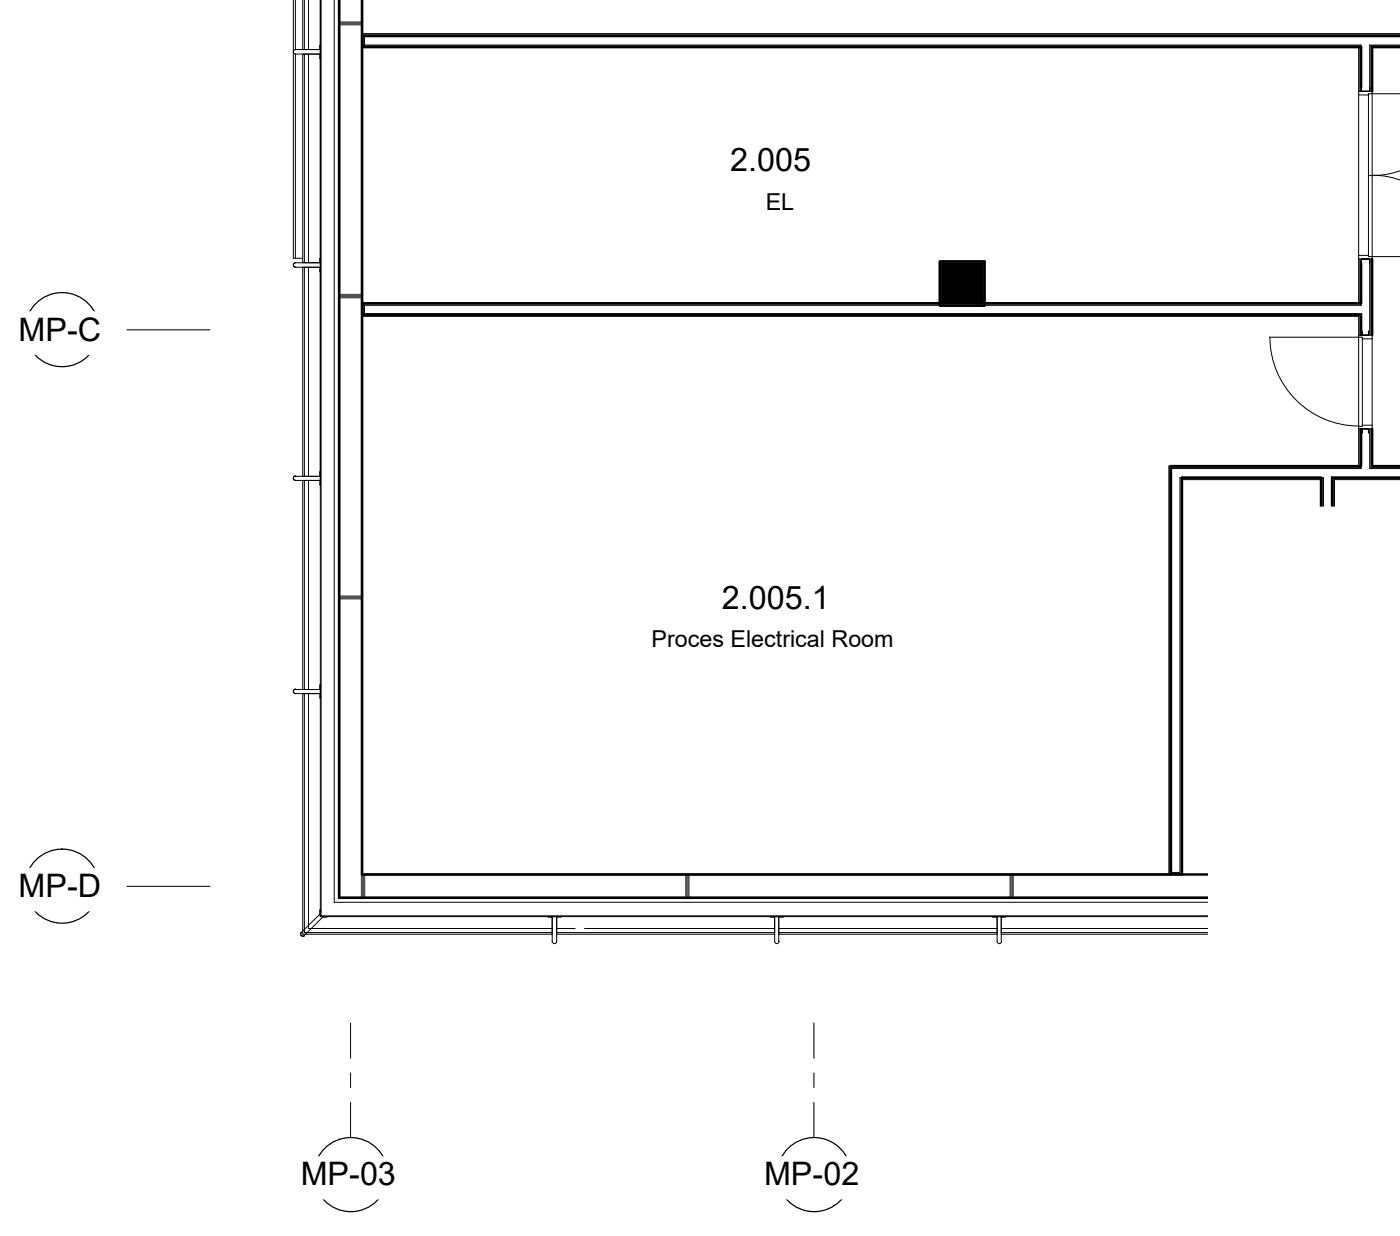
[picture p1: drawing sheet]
<svg xmlns="http://www.w3.org/2000/svg" width="145mm" height="128mm" viewBox="0 0 145 128" stroke-linecap="round" stroke-linejoin="round" font-family="sans-serif">
<!-- layer: A-WALL -->
<path d="M35.1 -.1v2.4h2.4v-2.3M35.1 2.5h2.4v28h-2.4zM35.1 30.7h2.4v31h-2.4zM35.1 61.9h2.4v31h-2.4zM37.7 90.5h33.3v2.4h-33.3zM71.3 90.5h33.3v2.4h-33.3zM122.4 90.5h-17.6v2.4h20.2" fill="none" stroke="#545454" stroke-width=".25"/>
<!-- layer: S-COLS -->
<path d="M97.3 27.1l4.6 4.5v-4.5zM97.3 27.1l4.6 4.5h-4.6z" fill="#000" stroke="#000" stroke-width=".1"/>
<path d="M97.3 27.1h4.6v4.5h-4.6z" fill="none" stroke="#545454" stroke-width=".25"/>
<!-- layer: A-WALL -->
<g fill="none" stroke="#000" stroke-width=".25">
<path d="M35.1 0v92.9h89.9M37.5 0v90.5h87.5M37.5 4.9h103.1M37.5 3.7h.1M37.7 3.7h107.3M140.8 4.9h.1v4.1M145 4.9h-3v4.5M37.5 31.4h59.8M37.5 32.5h.1M37.7 32.5h103.2v2.2M101.9 31.4h38.7M140.9 27.2v4.2h-.1"/>
<path d="M142 26.8v7.9M136.7 49.5v-.1h-14.3v41.1M136.7 49.6v2.8M140.6 48.2h-19.4v42.1M140.9 44.4v3.8h-.1M142 44.4v3.8h3M145 49.4h-7.1v3M121.2 90.4v.1"/>
</g>
<!-- layer: A-WALL-FNSH -->
<g fill="none" stroke="#000" stroke-width=".1">
<path d="M31.3 -.1v5.2h1.9M33.2 0v94.8h91.8M33.2 0v94.7h91.8M31.3 5.6h1.9v21.6h-1.9zM37.5 3.5h107.5M140.6 4.9v4.5M31.3 27.6h1.9v21.7h-1.9zM37.5 32.7h103.1v2M140.6 26.8v4.6M33.2 49.7h-1.9v21.6h1.9M121.2 48.2h-.2v42.3M122.4 49.6h14.3"/>
<path d="M140.6 44.4v3.8M145 49.6h-6.9v2.8M33.2 71.8h-1.9v24.9h25.9v-1.9M57.6 94.8v1.9h22.6v-1.9M80.6 94.8v1.9h22.6v-1.9M103.6 94.8v1.9h21.4"/>
</g>
<!-- layer: A-WALL -->
<g fill="none" stroke="#000" stroke-width=".1">
<path d="M31.5 -.1v5.2M31.9 -.1v5.2M34.6 0v93.3h90.4M35.1 0v92.9M31.5 5.6v21.6M31.9 5.6v21.6M37.5 3.6h107.5M37.6 3.7v1h103.3M37.7 3.7v1h103.2v.2M140.8 4.9v4.5M145 4.7h-3.1v4.7M145 4.7h-3.2v4.3"/>
<path d="M31.5 27.6v21.7M31.9 27.6v21.7M37.5 32.6h103.3v2.1M97.3 31.6h-59.6v.9M97.3 31.5h-59.7v1M101.9 31.5h39M140.8 26.8v4.6M140.9 31.4v.2h-39M141.8 27.2v7.5M141.9 26.8v7.9M31.5 49.7v21.6M31.9 49.7v21.6"/>
<path d="M121.1 48.2v42.3M121.2 48.3h19.7M122.3 49.4v41h-1.1M122.4 49.4h-.3v40.9h-.9M122.4 49.5h14.3M136.7 49.4h.3v3M136.9 49.4v3M140.8 44.4v3.8M140.9 48.2v.3h-19.7M141.8 44.4v4.1h3.2M141.9 44.4v3.9h3.1M145 49.5h-7v2.9"/>
<path d="M31.5 71.8v24.7h25.7M31.9 71.8v24.3h25.3M57.6 96.1h1.9M57.6 96.5h22.6M60.5 96.1h19.7M80.6 96.1h22.6M80.6 96.5h22.6M103.6 96.1h21.4M103.6 96.5h21.4"/>
</g>
<!-- layer: S-COLS -->
<path d="M97.3 27.1h4.6v4.5h-4.6z" fill="none" stroke="#000" stroke-width=".25"/>
<!-- layer: A-GLAZ-CWMG -->
<g fill="none" stroke="#000" stroke-width=".1">
<path d="M30.4 -.1v26.8h.9M30.6 -.1v5.2h2.5l.1-.4v1.4l-.1-.5h-2.5v21.1M30.6 5.1l-.2 .1v.2v.1l.2 .1M30.4 27.4v.1M30.5 27.2l-.1 .1M30.5 27.2h.1l-.2 .1v.1v.2h.2l-.2-.1M30.6 27.2h2.5l.1-.5v1.4l-.1-.5h-2.5M30.4 49.4v.1M30.4 49.4l.2-.2-.2 .1v.2v.1l.2 .1-.2-.2M30.6 49.3h2.5l.1-.5v1.4l-.1-.5h-2.5M30.4 71.5v.1M30.4 71.5l.2-.2-.2 .1v.1v.2l.2 .1-.1-.1"/>
<path d="M30.4 71.6l.1 .1M30.6 71.3h2.5l.1-.5v1.4l-.1-.4h-2.5M31.1 96.7l.1-.2-.1 .1 .1 .2 .2 .1 .1-.1-.1 .1M31.2 96.7v.1M31.2 96.5l1.9-1.9v-.5l.1 .7h.7l-.5 .1-1.9 1.9M31.3 96.8l.1 .1M57.2 97.4v-2.5l-.5-.1h1.4l-.5 .1v2.5M57.2 97.4v.2h.2h.2v-.2M80.2 97.4v-2.5l-.5-.1h1.4l-.5 .1v2.5M80.2 97.4l.1 .2h.1h.2l.1-.2M103.2 97.4v-2.5l-.5-.1h1.4l-.5 .1v2.5M103.2 97.4l.1 .2h.2h.1l.1-.2"/>
</g>
<!-- layer: A-DOOR -->
<g fill="none" stroke="#000" stroke-width=".1">
<path d="M140.6 9.4h1.4v.3h-.3v.1h-1.1zM140.6 9.8v16.6M140.9 9v.4h.9v-.4v.4h-.9zM141.7 9.7v16.8M142.1 18.1l1.1 .1 1.8 .5M145 17.6a8.4 8.4 0 0 1-3.3 .6M145 9.7h-3v16.8h3M131.4 34.9h9.2v9.2M131.5 34.9a9.2 9.2 0 0 0 9.2 9.2M140.6 26.4h1.1v.1h.3v.3h-1.4zM140.6 34.7h1.4v.4h-1v-.2h-.4zM140.9 26.8v.4v-.4h.9v.4v-.4z"/>
<path d="M141 34.3v.4h.7v-.4v.4h-.7zM141 35.1v8.9M142 35.1v8.9M140.6 44.1h.4v-.1h1v.4h-1.4zM141 44.4h.7v.4v-.4h-.7v.4z"/>
</g>
<!-- layer: S-GRID -->
<path d="M11.2 34.1h10.5M11.2 91.7h10.5M36.3 105.8v3.7M36.3 111v1.5M36.3 114.1v3.6M84.3 105.8v3.7M84.3 111v1.5M84.3 114.1v3.6" fill="none" stroke="#000" stroke-width=".1"/>
<!-- layer: S-GRID-IDEN -->
<g fill="none" stroke="#000" stroke-width=".13">
<circle cx="6.4" cy="34.1" r="3.8"/>
<circle cx="6.4" cy="91.7" r="3.8"/>
<circle cx="36.3" cy="121.5" r="3.8"/>
<circle cx="84.3" cy="121.5" r="3.8"/>
</g>
<g fill="#fff" stroke="#fff" stroke-width=".1">
<path d="M78.8 119.7v4.3l13-4.3zM78.8 124l13-4.3v4.3z"/>
<path d="M30.8 119.7v4.3l13-4.3zM30.8 124l13-4.3v4.3z"/>
<path d="M1.6 32.3v4.4l11.4-4.4zM1.6 36.7l11.4-4.4v4.4z"/>
<path d="M1.6 89.8v4.4l11.4-4.4zM1.6 94.2l11.4-4.4v4.4z"/>
</g>
<g font-size="3.3">
<text x="75.6" y="17.7">2.005</text>
<text x="1.9" y="35.3">MP-C</text>
<text x="74.7" y="63">2.005.1</text>
<text x="1.9" y="92.8">MP-D</text>
<text x="31.1" y="122.6">MP-03</text>
<text x="79.1" y="122.6">MP-02</text>
</g>
<g font-size="2.4">
<text x="79.3" y="21.7">EL</text>
<text x="67.4" y="66.9">Proces Electrical Room</text>
</g>
</svg>
